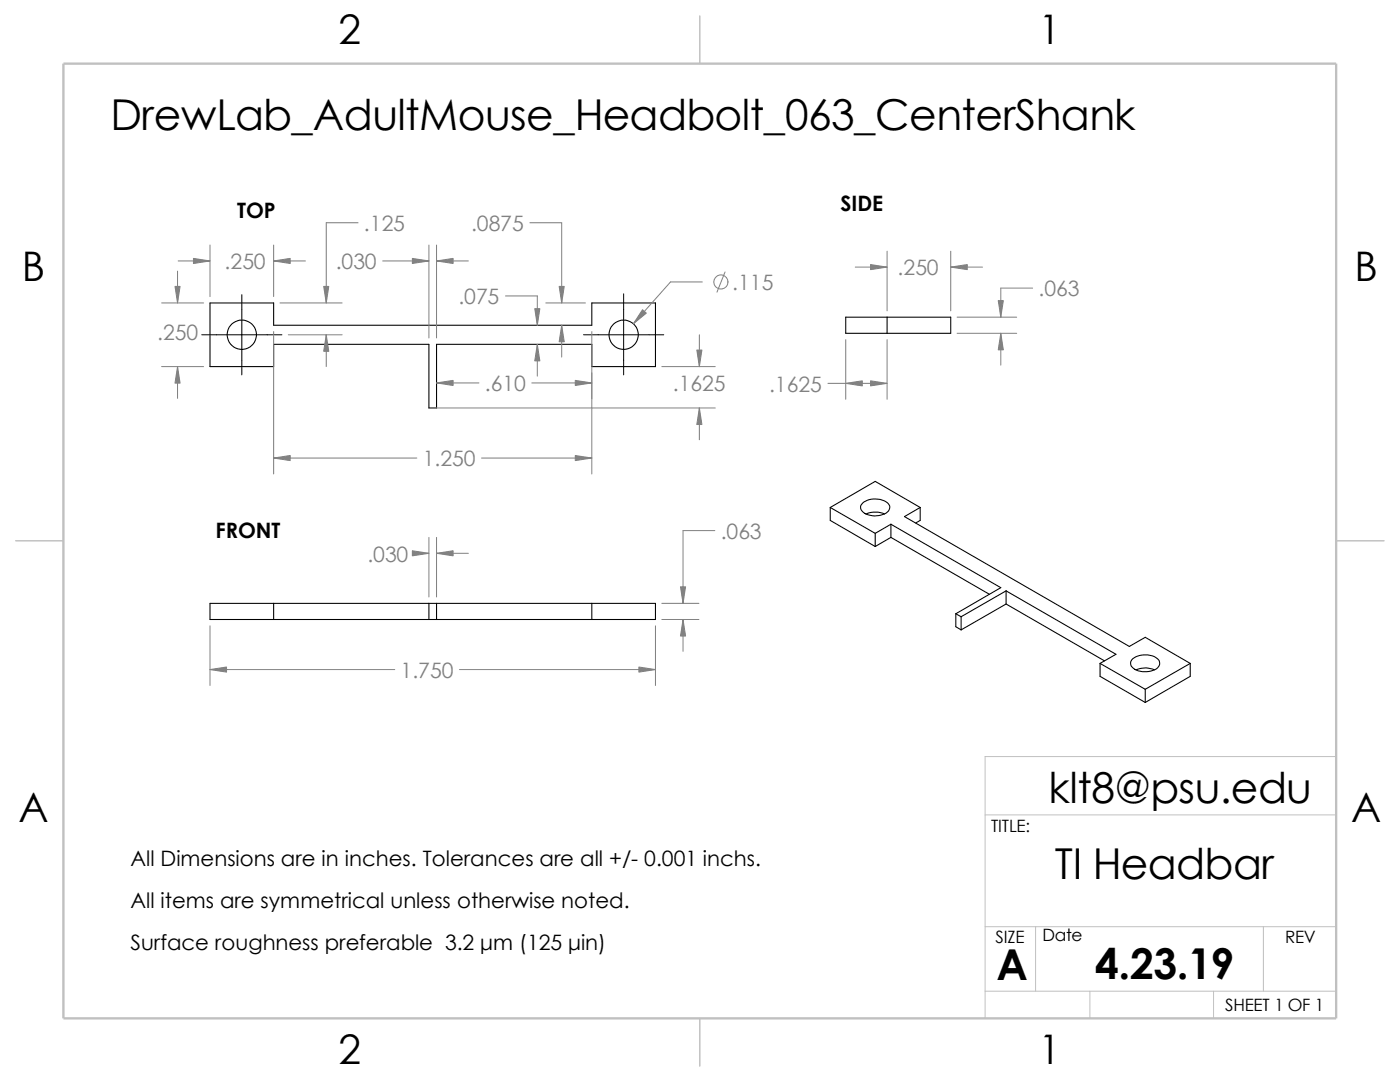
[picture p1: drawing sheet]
<svg xmlns="http://www.w3.org/2000/svg" width="279mm" height="216mm" viewBox="0 0 279 216" stroke-linecap="round" stroke-linejoin="round" font-family="sans-serif">
<path d="M266.7 151h-70.1v52.2M196.6 162.6h70.1M196.6 184.9h70.1M196.6 197.8h70.1M206.7 184.9v12.9M217.5 197.8v5.4M242.2 197.8v5.4M252.1 184.9v12.9" fill="none" stroke="#c0c0c0" stroke-width=".2"/>
<path d="M139.7 3.2v9.5M3.1 107.9h9.6M266.7 107.9h9.5M139.7 203.2v9.5" fill="none" stroke="#c0c0c0" stroke-width=".21"/>
<path d="M12.7 12.7h254v190.5h-254z" fill="none" stroke="#c0c0c0" stroke-width=".47"/>
<g fill="none" stroke="#000" stroke-width=".21">
<path d="M41.9 60.5h12.7v4.4h63.5v-4.4h12.7v12.7h-12.7v-4.5h-31v12.7h-1.5v-12.7h-31v4.5h-12.7zM168.8 63.3h20.9v3.2h-20.9zM177 63.3v3.2M165.7 101.3l9 5.1M165.7 101.3l9-5.2 8.9 5.2M165.7 101.3v2.5l9 5.3M172.2 100.4a4 4 0 0 1 5.2 .3 1.4 1.4 0 0 1-1.2 2 3.9 3.9 0 0 1-4.3-.9l-.2-.8zM172.8 102.6a4.6 4.6 0 0 1 3.7 0M174.7 106.4v2.7M177.8 104.6l21.9 12.7-8.9 5.2M177.8 104.6l-3.1 1.8M177.8 107.2l19.6 11.4"/>
<path d="M177.8 104.6v2.6M177.8 107.2l-3.1 1.9M183.6 101.3l-3.1 1.8 44.9 25.9 3.2-1.8 8.9 5.2M183.6 101.3v2.5l-.8 .6M200.8 117.9l21.9 12.7-3.2 1.8M200.8 117.9l-9 5.2M200.8 117.9v2.6M41.9 120.4h88.9v3.2h-88.9zM54.6 120.4v3.2M85.6 120.4v3.2M87.1 120.4v3.2M118.1 120.4v3.2"/>
<path d="M190.8 122.5l1 .6M190.8 122.5v2.6l1 .6M191.8 123.1v2.6M200.8 120.5l19.6 11.4M200.8 120.5l-9 5.2M219.5 132.4l9.1 5.1M219.5 132.4v2.6l9.1 5.2M226.1 131.4a4.3 4.3 0 0 1 5 .2 1.38 1.38 0 0 1-1 2.2 4 4 0 0 1-4.3-.9l-.2-.7zM226.7 133.6a4.6 4.6 0 0 1 3.7 0M228.6 137.5v2.7M237.5 132.4l-8.9 5.1M237.5 132.4v2.6l-8.9 5.2"/>
<circle cx="48.3" cy="66.8" r="2.93"/>
<circle cx="124.5" cy="66.8" r="2.93"/>
</g>
<path d="M48.3 58.8v16M124.5 58.6v16.2M40.3 66.8h16M116.5 66.8h16" fill="none" stroke="#000" stroke-width=".2"/>
<g fill="none" stroke="#808080" stroke-width=".2">
<path d="M35.4 54.1v6.4M35.6 52.1h6.3M41.9 48.9v10.3M54.6 48.9v10.3M54.6 52.1h6.4M71.5 44.4h-6.4v16.1M76.4 52.1h9.2M85.6 48.9v18.5M87.1 52.1h6.4M87.1 48.9v18.5M100.9 59.1h6.3v5.8M105.7 44.4h6.4v16.1"/>
<path d="M140.2 56.3h-6.4l-7.4 8.3M144.7 54.3l-1.6 4M170.7 53.3h6.3M177 50.1v11.9M189.7 50.1v11.9M189.7 53.3h6.4M206.1 57.5h-6.4v5.8M32.3 60.5h8.3M32.3 73.2h8.3M35.4 73.2v6.3M54.6 66.2v28.4M55.9 60.5h12.4"/>
<path d="M57.5 66.8h10.8M65.1 66.8v6.4M87.1 76.4h8.5M106.1 76.4h12M107.2 68.7v6.4M108.9 60.5h7.9M112.1 64.9v6.3M118.1 66.2v28.4M132.1 73.2h10.6M139.6 66.8v6.4M165.2 76.5h11.8M168.8 67.8v11.9"/>
<path d="M177 67.8v11.9M191 63.3h11.9M191 66.5h11.9M199.7 66.5v6.4M54.6 91.4h28.6M86.9 81.4h55.8M96.1 91.4h22M139.6 81.4v6.4M82.7 110.4h2.9M85.6 107.2v11.9M87.1 107.2v11.9M87.1 110.4h6.4"/>
<path d="M142.7 105.9h-6.4v14.5M41.9 124.9v11.9M41.9 133.6h36.9M91.7 133.6h39.1M130.8 124.9v11.9M132.1 120.4h7.4M132.1 123.6h7.4M136.3 123.6v6.4"/>
<circle cx="143.9" cy="56.3" r="1.41"/>
</g>
<g fill="#808080" stroke="#808080" stroke-width=".2">
<path d="M54.6 52.1l3.3-.5v1z"/>
<path d="M128.2 61.8l.8 .7-2.6 2.1z"/>
<path d="M38.6 51.6l3.3 .5-3.3 .5z"/>
<path d="M107.2 68.7l.5 3.3h-1z"/>
<path d="M106.7 61.6h1l-.5 3.3z"/>
<path d="M35.4 73.2l.5 3.3h-1z"/>
<path d="M34.9 57.1h1l-.5 3.4z"/>
<path d="M114.8 75.9l3.3 .5-3.3 .5z"/>
<path d="M87.1 76.4l3.3-.5v1z"/>
<path d="M54.6 91.4l3.3-.5v1z"/>
<path d="M114.8 90.9l3.3 .5-3.3 .5z"/>
<path d="M82.3 51.6l3.3 .5-3.3 .5z"/>
<path d="M87.1 52.1l3.3-.5v1z"/>
<path d="M65.1 66.8l.5 3.3h-1z"/>
<path d="M64.6 57.1h1l-.5 3.4z"/>
<path d="M111.6 57.1h1l-.5 3.4z"/>
<path d="M112.1 64.9l.5 3.3h-1z"/>
<path d="M139.6 81.4l.5 3.3h-1z"/>
<path d="M139.1 69.8h1l-.5 3.4z"/>
<path d="M41.9 133.6l3.3-.5v1z"/>
<path d="M127.5 133.1l3.3 .5-3.3 .5z"/>
<path d="M87.1 110.4l3.3-.5v1z"/>
<path d="M82.3 109.9l3.3 .5-3.3 .5z"/>
<path d="M135.8 117.1h1l-.5 3.3z"/>
<path d="M136.3 123.6l.5 3.3h-1z"/>
<path d="M199.2 60h1l-.5 3.3z"/>
<path d="M199.7 66.5l.5 3.3h-1z"/>
<path d="M173.7 76l3.3 .5-3.3 .5z"/>
<path d="M168.8 76.5l3.3-.5v1z"/>
<path d="M173.7 52.8l3.3 .5-3.3 .5z"/>
<path d="M189.7 53.3l3.3-.5v1z"/>
</g>
<g font-size="8.5">
<text x="22.1" y="26">DrewLab_AdultMouse_Headbolt_063_CenterShank</text>
<text x="209.3" y="160.1">klt8@psu.edu</text>
<text x="210.5" y="175.4">TI Headbar</text>
<text x="198.8" y="195.5">A</text>
<text x="218.6" y="195.3">4.23.19</text>
</g>
<g font-size="8.1">
<text x="67.6" y="8.8">2</text>
<text x="207.3" y="8.8">1</text>
<text x="4.4" y="56.1">B</text>
<text x="270.3" y="56.1">B</text>
<text x="3.7" y="164.1">A</text>
<text x="269.6" y="164.1">A</text>
<text x="67.6" y="212.3">2</text>
<text x="207.3" y="212.3">1</text>
</g>
<g font-size="4.2">
<text x="47.3" y="43.6">TOP</text>
<text x="167.7" y="42.1">SIDE</text>
<text x="43" y="107.3">FRONT</text>
<text x="26" y="172.8">All Dimensions are in inches. Tolerances are all +/- 0.001 inchs.</text>
<text x="26" y="181.1">All items are symmetrical unless otherwise noted.</text>
<text x="26" y="189.5">Surface roughness preferable 3.2 μm (125 μin)</text>
</g>
<g font-size="4.2" fill="#808080">
<text x="72.6" y="46.1">.125</text>
<text x="94" y="46.1">.0875</text>
<text x="44.8" y="53.7">.250</text>
<text x="67" y="53.7">.030</text>
<text x="146.1" y="57.9">.115</text>
<text x="179.1" y="54.9">.250</text>
<text x="207.3" y="59.1">.063</text>
<text x="91.5" y="60.7">.075</text>
<text x="31.4" y="67.8">.250</text>
<text x="96.8" y="78.1">.610</text>
<text x="134.3" y="78.1">.1625</text>
<text x="153.5" y="78.1">.1625</text>
<text x="84.4" y="93">1.250</text>
<text x="143.8" y="107.5">.063</text>
<text x="73.3" y="112.1">.030</text>
<text x="80" y="135.3">1.750</text>
</g>
<g font-size="3.4">
<text x="197.8" y="166">TITLE:</text>
<text x="198.7" y="188.1">SIZE</text>
<text x="208.1" y="187.7">Date</text>
<text x="256.5" y="188.2">REV</text>
<text x="244.5" y="201.7">SHEET 1 OF 1</text>
</g>
</svg>
